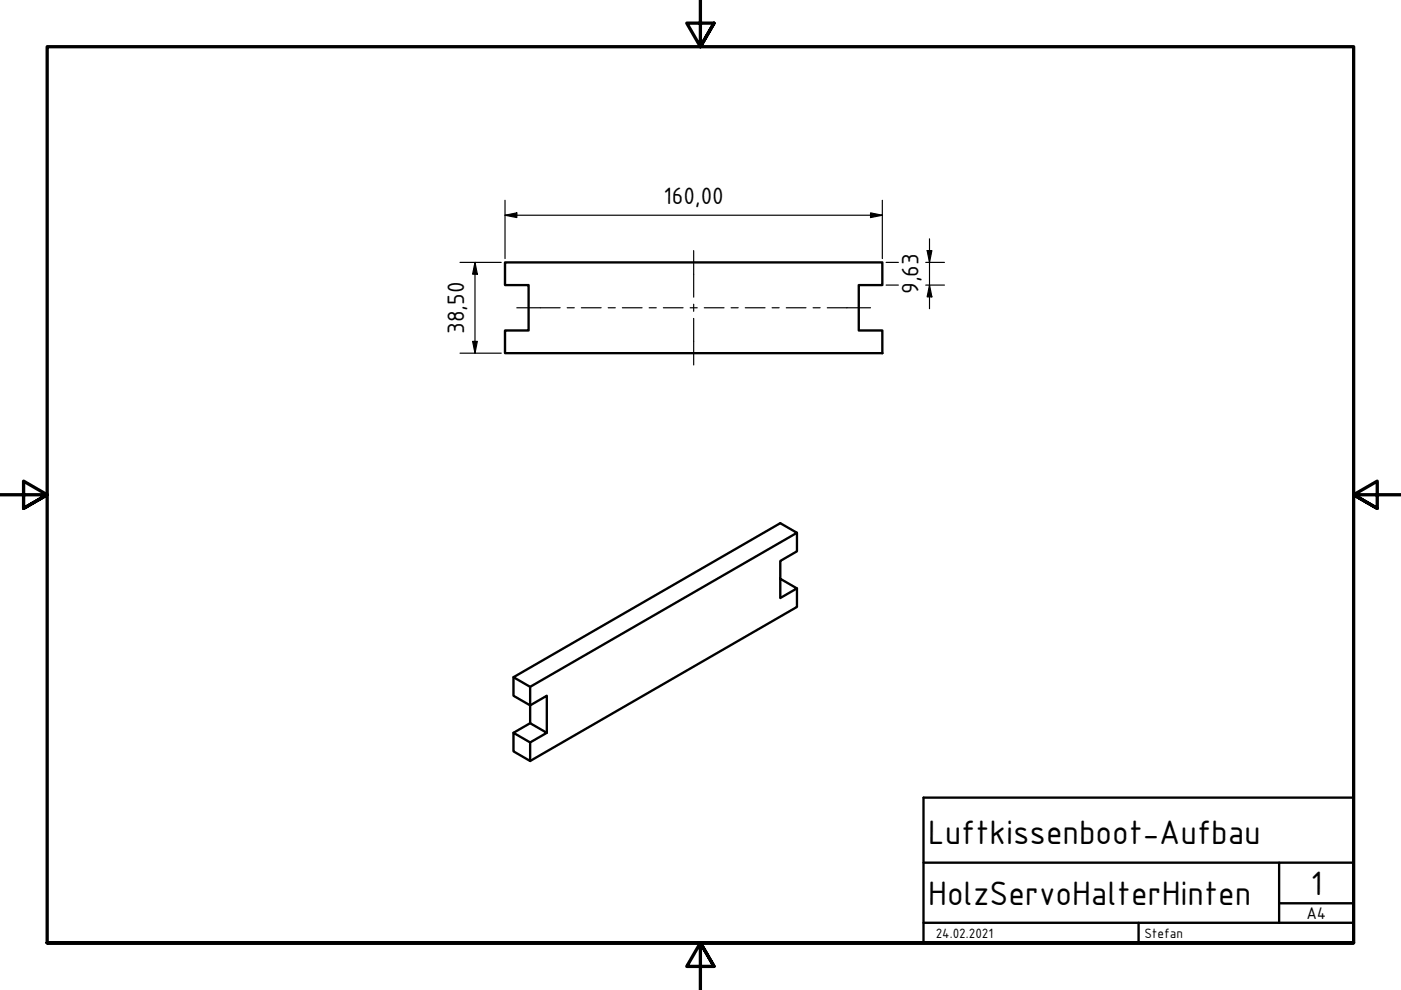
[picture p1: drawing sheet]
<svg xmlns="http://www.w3.org/2000/svg" width="297mm" height="210mm" viewBox="0 0 297 210" stroke-linecap="round" stroke-linejoin="round" font-family="sans-serif">
<!-- layer: Sichtbar (ISO) -->
<path d="M107.1 55.6h80v4.8h-5v9.7h5v4.8h-80v-4.8h5v-9.7h-5zM169 113v3.9l-3.6 2v7.9l3.6-2-3.6-2.1M169 124.8v3.9l-56.6 32.6M108.9 155.4l3.5 2v3.9l-3.5-2zM108.9 143.6v3.9l3.5 2.1 3.5-2.1v7.9M112.4 145.6l56.6-32.6-3.6-2.1-56.5 32.7 3.5 2v7.7l3.5 2.1-3.5 2M112.4 153.3l-3.5 2.1" fill="none" stroke="#000" stroke-width=".5"/>
<!-- layer: Rahmen (ISO) -->
<path d="M148.5 0v9.9l-2.9-5h5.8l-2.9 5 2.9-5M0 104.9h10l-5-2.9v5.8l5-2.9-5 2.9M297 104.9h-10l5-2.9v5.8l-5-2.9 5 2.9M10 199.9v-190h277v190h-277h277M151.4 204.9l-2.9-5 2.9 5h-5.8l2.9-5v10" fill="none" stroke="#000" stroke-width=".7"/>
<!-- layer: Titel (ISO) -->
<path d="M195.8 169.1h91.2v30.8h-91.2zM195.8 195.7h91.2M195.8 182.9h91.2M241.4 195.7v4.2M271.2 191.5h15.8M271.2 182.9v12.8" fill="none" stroke="#000" stroke-width=".5"/>
<g fill="none" stroke="#000" stroke-width=".25">
<path d="M97.5 55.6h8.8M100.7 55.6l.5 2.5h-1zM100.7 55.6v19.3M107.1 45.6l2.5-.5v1zM107.1 45.6h80M107.1 42.5v12.3M184.6 45.1l2.5 .5-2.5 .5zM187.1 42.5v12.3M187.9 55.6h2.6M196.3 55.6h3.9M196.6 53.1h1l-.5 2.5zM197.1 50.6v14.8"/>
<path d="M97.5 74.9h8.8M100.2 72.4h1l-.5 2.5zM187.9 60.4h2.6M196.3 60.4h3.9M197.1 60.4l.5 2.5h-1z"/>
</g>
<g fill="#000">
<path d="M100.7 55.6l.5 2.5h-1z" fill-rule="evenodd"/>
<path d="M107.1 45.6l2.5-.5v1z" fill-rule="evenodd"/>
<path d="M184.6 45.1l2.5 .5-2.5 .5z" fill-rule="evenodd"/>
<path d="M196.6 53.1h1l-.5 2.5z" fill-rule="evenodd"/>
<path d="M100.2 72.4h1l-.5 2.5z" fill-rule="evenodd"/>
<path d="M197.1 60.4l.5 2.5h-1z" fill-rule="evenodd"/>
</g>
<!-- layer: Mittellinie (ISO) -->
<g fill="none" stroke="#000" stroke-width=".25">
<path d="M147.1 53.1v9.9M109.6 65.3h9.2M120.3 65.3h1.5M123.3 65.3h4.1M128.9 65.3h1.6M131.9 65.3h4.2M137.6 65.3h1.5M140.6 65.3h4.2M146.3 65.3h1.5M147.1 64.5v1.5M147.1 67.5v9.9M149.3 65.3h4.2"/>
<path d="M155 65.3h1.5M158 65.3h4.2M163.7 65.3h1.5M166.7 65.3h4.2M172.4 65.3h1.5M175.4 65.3h9.2"/>
</g>
<g font-size="7.8">
<text x="196.8" y="178.9">Luftkissenboot-Aufbau</text>
<text x="196.8" y="191.8">HolzServoHalterHinten</text>
<text x="277.8" y="189.7">1</text>
</g>
<g font-size="5.4">
<text x="140.7" y="43.3">160,00</text>
<text x="194.8" y="62.3" transform="rotate(-90 194.8 62.3)">9,63</text>
<text x="98.4" y="70.8" transform="rotate(-90 98.4 70.8)">38,50</text>
</g>
<text font-size="3.9" x="277" y="194.8">A4</text>
<g font-size="3.1">
<text x="198.4" y="198.8">24.02.2021</text>
<text x="242.6" y="198.8">Stefan</text>
</g>
</svg>
